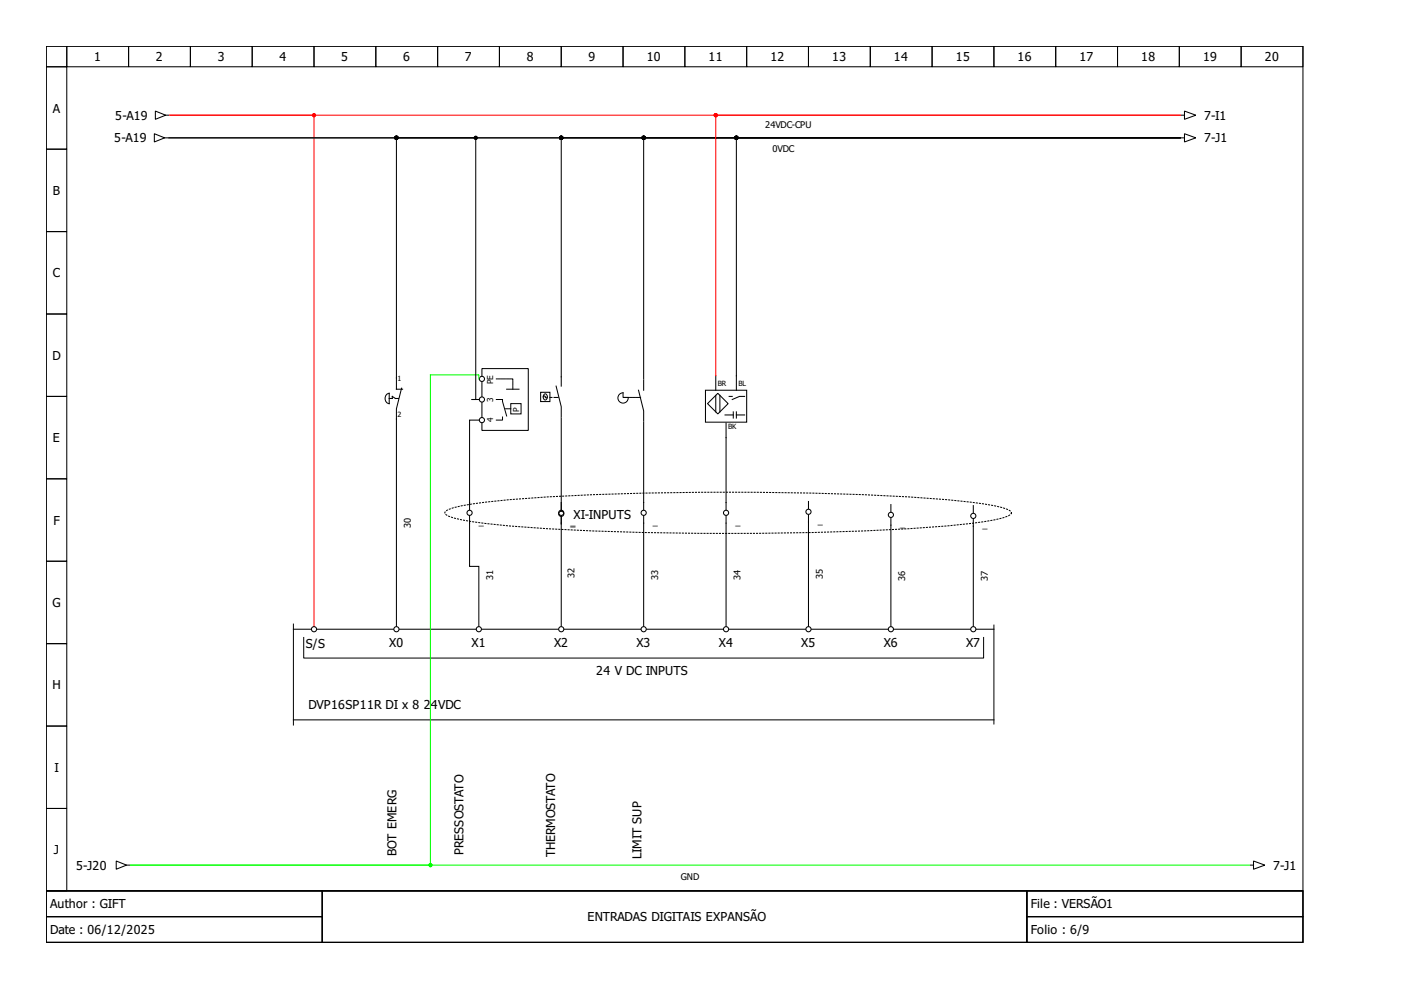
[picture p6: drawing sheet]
<svg xmlns="http://www.w3.org/2000/svg" width="297mm" height="210mm" viewBox="0 0 297 210" stroke-linecap="round" stroke-linejoin="round" font-family="sans-serif">
<g fill="none" stroke="#000" stroke-width=".22">
<path d="M9.8 9.8h266.5v179.1h-266.5zM9.8 9.8h4.4v4.4h-4.4zM9.8 14.2h4.4v17.4h-4.4zM14.2 9.8h13.1v4.4h-13.1zM27.3 9.8h13.1v4.4h-13.1zM40.4 9.8h13.1v4.4h-13.1zM53.5 9.8h13.1v4.4h-13.1zM66.6 9.8h13.1v4.4h-13.1zM79.7 9.8h13.1v4.4h-13.1zM92.8 9.8h13.1v4.4h-13.1zM105.9 9.8h13.1v4.4h-13.1zM119 9.8h13.1v4.4h-13.1z"/>
<path d="M132.1 9.8h13.1v4.4h-13.1zM145.2 9.8h13.1v4.4h-13.1zM158.3 9.8h13.1v4.4h-13.1zM171.4 9.8h13.1v4.4h-13.1zM184.5 9.8h13.1v4.4h-13.1zM197.6 9.8h13.1v4.4h-13.1zM210.7 9.8h13.1v4.4h-13.1zM223.8 9.8h13.1v4.4h-13.1zM236.9 9.8h13.1v4.4h-13.1zM250 9.8h13.1v4.4h-13.1zM263.1 9.8h13.2v4.4h-13.2zM9.8 31.6h4.4v17.5h-4.4z"/>
<path d="M32.7 28.4l2.2 .8-2.2 .9zM32.9 23.5l2.2 .9-2.2 .9zM34.9 29.2h.7M35.1 24.4h.7M250.3 29.2h-214.5h65.1v55.5h-.9h1.5M250.3 29.2h-166.3v53.3h1.4M250.3 29.2h-131.3v52.7M250.3 29.2h-113.8v51.1M250.3 29.2h-94.2v53.5M250.5 24.4h.6M250.5 29.2h.6M251.1 28.4l2.4 .8-2.4 .9z"/>
<path d="M251.1 23.5l2.4 .9-2.4 .9zM9.8 49.1h4.4v17.5h-4.4zM9.8 66.6h4.4v17.4h-4.4zM102.2 79.7v-1.5h9.8v13.1h-9.8v-1.6M151.8 79.7v3M9.8 84h4.4v17.5h-4.4zM81.9 83.7l.6-.3v2.2a1.14 1.14 0 0 1-.6-1.9zM82.5 84.5h.7v-.5l.6 .5M85.1 82.3l-1.1 4.4v46.1M101.5 89.1h-1.9v19M102.2 81v3M102.2 85.4v3"/>
<path d="M114.6 83.2h2v1.9h-2zM117.9 81.9l1.1 4.3v2.2M119 88.6v19.7M135.4 82.7l1.1 4.4v2.2M136.5 89.5v18.6M136.5 80.6v2.1M149.6 82.7h8.7v6.8h-8.7zM150 85.6l2.2-2.2 2.2 2.2-2.2 2.2zM151.8 83.8v3.5M152.6 83.8v3.5M153.7 88h1.8M153.9 89.7v18.4"/>
<path d="M154.6 84h.7M155.5 87.3v1.3M156.1 88h1.8M156.1 87.3v1.3M157.9 84h-1.1l-1.5 .7M9.8 101.5h4.4v17.5h-4.4zM9.8 119h4.4v17.5h-4.4zM99.6 109.4v10.7h1.9v12.7M119 110.9v21.9M119 109.4v1.7M136.5 109.4v23.4M153.9 109.4v23.4"/>
<path d="M171.4 109.2v23.6M171.4 106.3v1.6M188.9 109.8v23M188.9 107v1.5M206.4 110v22.8M206.4 107.2v1.5M9.8 136.5h4.4v17.4h-4.4zM62.2 133.4h3.7M67.2 133.4h16.2M84.7 133.4h16.2M102.2 133.4h16.1M119.6 133.4h16.2"/>
<path d="M137.1 133.4h16.2M154.6 133.4h16.2M172.1 133.4h16.1M189.5 133.4h16.2M207 133.4h3.7M9.8 153.9h4.4v17.5h-4.4zM62.2 152.6h148.5M9.8 171.4h4.4v17.5h-4.4zM9.8 188.9h266.5v10.9h-266.5zM9.8 188.9h58.5v5.4h-58.5zM9.8 194.3h58.5v5.5h-58.5zM24.6 182.6l2.2 .8-2.2 .9z"/>
<path d="M26.8 183.4h.7M68.3 188.9h149.4v10.9h-149.4zM217.7 188.9h58.6v5.4h-58.6zM217.7 194.3h58.6v5.5h-58.6zM265.1 183.4h.7M265.8 182.6l2.4 .8-2.4 .9z"/>
<circle cx="102.2" cy="84.7" r=".55"/>
<circle cx="102.2" cy="80.3" r=".55"/>
<circle cx="102.2" cy="89.1" r=".55"/>
<circle cx="99.6" cy="108.7" r=".55"/>
<circle cx="119" cy="108.9" r=".55"/>
<circle cx="119" cy="108.7" r=".55"/>
<circle cx="136.5" cy="108.7" r=".55"/>
<circle cx="153.9" cy="108.7" r=".55"/>
<circle cx="171.4" cy="108.5" r=".55"/>
<circle cx="188.9" cy="109.2" r=".55"/>
<circle cx="206.4" cy="109.4" r=".55"/>
<circle cx="66.6" cy="133.4" r=".55"/>
<circle cx="84" cy="133.4" r=".55"/>
<circle cx="101.5" cy="133.4" r=".55"/>
<circle cx="119" cy="133.4" r=".55"/>
<circle cx="136.5" cy="133.4" r=".55"/>
<circle cx="153.9" cy="133.4" r=".55"/>
<circle cx="171.4" cy="133.4" r=".55"/>
<circle cx="188.9" cy="133.4" r=".55"/>
<circle cx="206.4" cy="133.4" r=".55"/>
</g>
<path d="M94.5 108.4a14.8 14.8 0 0 1 6.2-1.6 431.6 431.6 0 0 1 49.6-2.4 523.5 523.5 0 0 1 55.9 2.1l4.9 .8a7.3 7.3 0 0 1 3.2 1.1l.1 .3a2.63 2.63 0 0 1-2.1 1.2 134.8 134.8 0 0 1-21.2 2.3 685.6 685.6 0 0 1-84.3-.8 44.8 44.8 0 0 1-11.9-2.1l-.6-.6z" fill="none" stroke="#000" stroke-width=".22" stroke-dasharray=".2 .4"/>
<path d="M83.8 84.5h.7M118.3 84.3h-1.7" fill="none" stroke="#000" stroke-width=".22" stroke-dasharray=".9 .4"/>
<path d="M105.2 84.7h1.3l.9 3.5M106.5 88.4v.7h-1.3M107.4 82.5h2.6M108.3 85.6h2.2v2.2h-2.2zM115.2 84.2l.2-.3 .4 .5 .2-.2M115.4 83.6a.57 .57 0 0 1 .6 .6 .57 .57 0 0 1-.6 .5 .85 .85 0 0 1 0-1.1zM131.2 83.7l.6-.4h.3v1h1.1a1.09 1.09 0 0 1-1.4 1.1 1.09 1.09 0 0 1-.6-1.7zM62.2 132.3v21.4M64.4 135.2v4.3h144.1v-4.3M210.7 132.5v21" fill="none" stroke="#000" stroke-width=".21"/>
<path d="M108.7 82.5v-2.2h-3.5" fill="none" stroke="#000" stroke-width=".21" stroke-dasharray=".4 .2 .1 .2"/>
<path d="M108.3 86.7h-1.3M132.3 84.3h3.5" fill="none" stroke="#000" stroke-width=".21" stroke-dasharray=".4 .2"/>
<g fill="#000" stroke="#000" stroke-width=".22">
<circle cx="84" cy="29.2" r=".33"/>
<circle cx="100.9" cy="29.2" r=".33"/>
<circle cx="119" cy="29.2" r=".33"/>
<circle cx="136.5" cy="29.2" r=".33"/>
<circle cx="156.1" cy="29.2" r=".33"/>
</g>
<path d="M151.8 79.7v-55.3h98.5h-214.3h30.6v108.4" fill="none" stroke="#f00" stroke-width=".22"/>
<g fill="#f00" stroke="#f00" stroke-width=".22">
<circle cx="66.6" cy="24.4" r=".33"/>
<circle cx="151.8" cy="24.4" r=".33"/>
</g>
<path d="M101.5 80.3v-.8h-10.2v103.9h-63.6h237.2" fill="none" stroke="#0f0" stroke-width=".22"/>
<circle cx="91.3" cy="183.4" r=".33" fill="#0f0" stroke="#0f0" stroke-width=".22"/>
<g font-size="2.6">
<text x="19.9" y="13">1</text>
<text x="33.1" y="13">2</text>
<text x="46.2" y="13">3</text>
<text x="59.3" y="13">4</text>
<text x="72.4" y="13">5</text>
<text x="85.5" y="13">6</text>
<text x="98.6" y="13">7</text>
<text x="111.7" y="13">8</text>
<text x="124.8" y="13">9</text>
<text x="137.1" y="13">10</text>
<text x="150.2" y="13">11</text>
<text x="163.3" y="13">12</text>
<text x="176.4" y="13">13</text>
<text x="189.5" y="13">14</text>
<text x="202.6" y="13">15</text>
<text x="215.8" y="13">16</text>
<text x="228.9" y="13">17</text>
<text x="242" y="13">18</text>
<text x="255.1" y="13">19</text>
<text x="268.2" y="13">20</text>
<text x="11.2" y="23.9">A</text>
<text x="24.4" y="25.4">5-A19</text>
<text x="255.3" y="25.4">7-I1</text>
<text x="24.2" y="30.2">5-A19</text>
<text x="255.3" y="30.2">7-J1</text>
<text x="11.2" y="41.3">B</text>
<text x="11.2" y="58.8">C</text>
<text x="11.1" y="76.3">D</text>
<text x="11.2" y="93.8">E</text>
<text x="11.3" y="111.2">F</text>
<text x="121.6" y="110">XI-INPUTS</text>
<text x="11.1" y="128.7">G</text>
<text x="64.8" y="137.3">S/S</text>
<text x="82.5" y="137.1">X0</text>
<text x="100" y="137.1">X1</text>
<text x="117.5" y="137.1">X2</text>
<text x="134.9" y="137.1">X3</text>
<text x="152.4" y="137.1">X4</text>
<text x="169.9" y="137.1">X5</text>
<text x="187.4" y="137.1">X6</text>
<text x="204.8" y="137.1">X7</text>
<text x="126.4" y="143">24 V DC INPUTS</text>
<text x="11.1" y="146.2">H</text>
<text x="65.4" y="150.3">DVP16SP11R DI x 8</text>
<text x="89.8" y="150.3">2</text>
<text x="91.4" y="150.3">4VDC</text>
<text x="11.5" y="163.7">I</text>
<text x="11.4" y="181.1">J</text>
<text x="16.1" y="184.4">5-J20</text>
<text x="84" y="181.5" transform="rotate(-90 84 181.5)">BOT EMERG</text>
<text x="98.2" y="181.4" transform="rotate(-90 98.2 181.4)">PRESSOSTATO</text>
<text x="117.7" y="181.8" transform="rotate(-90 117.7 181.8)">THERMOSTATO</text>
<text x="136" y="182.1" transform="rotate(-90 136 182.1)">LIMIT SUP</text>
<text x="269.9" y="184.4">7-J1</text>
<text x="10.7" y="192.6">Author : GIFT</text>
<text x="124.6" y="195.3">ENTRADAS DIGITAIS EXPANSÃO</text>
<text x="218.6" y="192.6">File : VERSÃO1</text>
<text x="10.7" y="198.1">Date : 06/12/2025</text>
<text x="218.6" y="198.1">Folio : 6/9</text>
</g>
<g font-size="2">
<text x="162.2" y="27">24VDC-CPU</text>
<text x="163.8" y="32.3">0VDC</text>
<text x="87.1" y="111.9" transform="rotate(-90 87.1 111.9)">30</text>
<text x="101.5" y="111.2">_</text>
<text x="121" y="111.5">_</text>
<text x="138.4" y="111.2">_</text>
<text x="155.9" y="111.2">_</text>
<text x="173.4" y="111">_</text>
<text x="190.9" y="111.7">_</text>
<text x="208.3" y="111.9">_</text>
<text x="104.6" y="122.9" transform="rotate(-90 104.6 122.9)">31</text>
<text x="121.8" y="122.5" transform="rotate(-90 121.8 122.5)">32</text>
<text x="139.5" y="122.9" transform="rotate(-90 139.5 122.9)">33</text>
<text x="157" y="122.9" transform="rotate(-90 157 122.9)">34</text>
<text x="174.5" y="122.8" transform="rotate(-90 174.5 122.8)">35</text>
<text x="191.9" y="123.1" transform="rotate(-90 191.9 123.1)">36</text>
<text x="209.4" y="123.3" transform="rotate(-90 209.4 123.3)">37</text>
<text x="144.3" y="186.5">GND</text>
</g>
<g font-size="1.7">
<text x="104.6" y="81.4" transform="rotate(-90 104.6 81.4)">PE</text>
<text x="104.6" y="89.5" transform="rotate(-90 104.6 89.5)">4</text>
<text x="104.6" y="85.1" transform="rotate(-90 104.6 85.1)">3</text>
<text x="110" y="87.3" transform="rotate(-90 110 87.3)">P</text>
</g>
<g font-size="1.5">
<text x="84.3" y="80.8">1</text>
<text x="152.2" y="81.9">BR</text>
<text x="156.6" y="81.9">BL</text>
<text x="84.3" y="88.4">2</text>
<text x="154.4" y="91">BK</text>
</g>
</svg>
